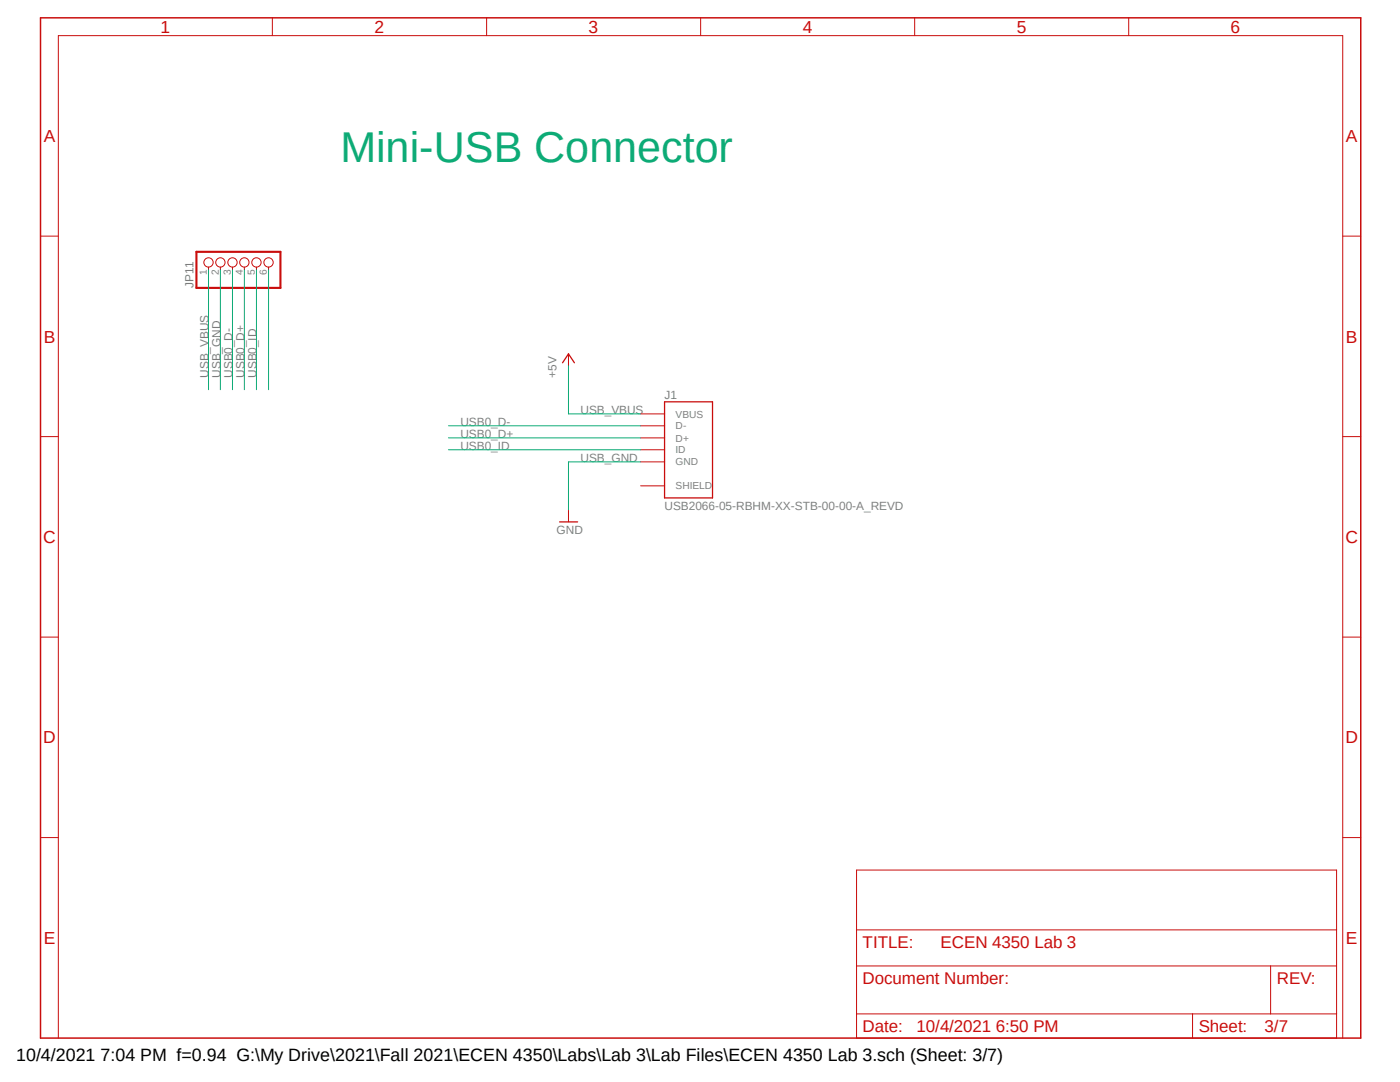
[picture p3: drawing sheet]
<svg xmlns="http://www.w3.org/2000/svg" width="279mm" height="216mm" viewBox="0 0 279 216" stroke-linecap="round" stroke-linejoin="round" font-family="sans-serif">
<path d="M7.5 3.2l264.4 204.4M271.9 3.2l-264.4 204.4" fill="none" stroke="#fff" stroke-width=".2"/>
<path d="M8.1 3.6h263.5v203.5h-263.5z" fill="none" stroke="#c90d0c" stroke-width=".3"/>
<g fill="none" stroke="#c90d0c" stroke-width=".2">
<path d="M54.4 3.6v3.5M97.1 3.6v3.5M139.8 3.6v3.5M182.5 3.6v3.5M225.3 3.6v3.5M8.1 47.1h3.5M41.6 53.3v.5M44 53.3v.5M46.4 53.3v.5M48.8 53.3v.5M51.2 53.3v.5M53.6 53.3v.5"/>
<path d="M268 47.1h3.6M113.5 70.6v2.4M8.1 87.1h3.5M127.8 82.6h4.8M127.8 85h4.8M127.8 87.4h4.8M127.8 92.2h4.8M127.8 96.9h4.8M127.8 89.7h4.8M268 87.1h3.6M113.5 101.7v2.4M8.1 127.1h3.5"/>
<path d="M268 127.1h3.6M8.1 167.1h3.5M170.9 173.6h95.8v33.5h-95.8zM268 167.1h3.6M170.9 192.7h95.8M170.9 185.5h95.8M253.6 192.7v9.6M11.6 207.1v-200h256.4v200M170.9 202.3h95.8M238 202.3v4.8"/>
<circle cx="41.6" cy="52.4" r=".93"/>
<circle cx="44" cy="52.4" r=".93"/>
<circle cx="46.4" cy="52.4" r=".93"/>
<circle cx="48.8" cy="52.4" r=".93"/>
<circle cx="51.2" cy="52.4" r=".93"/>
<circle cx="53.6" cy="52.4" r=".93"/>
</g>
<path d="M112.3 72.4l1.2-1.8 1.1 1.8M132.6 80.2h9.6v19.2h-9.6zM111.7 104.1h3.6" fill="none" stroke="#c90d0c" stroke-width=".25"/>
<path d="M39.2 50.2h16.8v7.2h-16.8z" fill="none" stroke="#c90d0c" stroke-width=".42"/>
<path d="M41.6 53.8v24M44 53.8v24M46.4 53.8v24M48.8 53.8v24M51.2 53.8v24M53.6 53.8v24M113.5 73v9.6h14.3M89.5 85h38.3M89.5 87.4h38.3M89.5 89.7h38.3M127.8 92.2h-14.3v9.5" fill="none" stroke="#0dab76" stroke-width=".2"/>
<text font-size="8.6" fill="#0dab76" x="67.9" y="32.3">Mini-USB Connector</text>
<text font-size="3.6" x="3.2" y="211.7">10/4/2021 7:04 PM f=0.94 G:\My Drive\2021\Fall 2021\ECEN 4350\Labs\Lab 3\Lab Files\ECEN 4350 Lab 3.sch (Sheet: 3/7)</text>
<g font-size="3.5" fill="#c90d0c">
<text x="32" y="6.6">1</text>
<text x="74.8" y="6.6">2</text>
<text x="117.5" y="6.6">3</text>
<text x="160.2" y="6.6">4</text>
<text x="202.9" y="6.6">5</text>
<text x="245.6" y="6.6">6</text>
<text x="8.7" y="28.4">A</text>
<text x="268.6" y="28.4">A</text>
<text x="8.7" y="68.4">B</text>
<text x="268.6" y="68.4">B</text>
<text x="8.6" y="108.4">C</text>
<text x="268.5" y="108.4">C</text>
<text x="8.6" y="148.3">D</text>
<text x="268.5" y="148.3">D</text>
<text x="8.7" y="188.3">E</text>
<text x="268.6" y="188.3">E</text>
</g>
<g font-size="3.4" fill="#c90d0c">
<text x="172.1" y="189.1">TITLE:</text>
<text x="187.7" y="189.1">ECEN 4350 Lab 3</text>
<text x="172.1" y="196.3">Document Number:</text>
<text x="254.8" y="196.3">REV:</text>
<text x="172.1" y="205.9">Date:</text>
<text x="182.9" y="205.9">10/4/2021 6:50 PM</text>
<text x="239.2" y="205.9">Sheet:</text>
<text x="252.4" y="205.9">3/7</text>
</g>
<g font-size="2.4" fill="#808080">
<text x="38.6" y="57.4" transform="rotate(-90 38.6 57.4)">JP11</text>
<text x="41.6" y="75.4" transform="rotate(-90 41.6 75.4)">USB_VBUS</text>
<text x="44" y="75.4" transform="rotate(-90 44 75.4)">USB_GND</text>
<text x="46.4" y="75.4" transform="rotate(-90 46.4 75.4)">USB0_D-</text>
<text x="48.8" y="75.4" transform="rotate(-90 48.8 75.4)">USB0_D+</text>
<text x="51.2" y="75.4" transform="rotate(-90 51.2 75.4)">USB0_ID</text>
<text x="111.1" y="75.4" transform="rotate(-90 111.1 75.4)">+5V</text>
<text x="115.9" y="82.6">USB_VBUS</text>
<text x="132.6" y="79.7">J1</text>
<text x="91.9" y="85">USB0_D-</text>
<text x="91.9" y="87.4">USB0_D+</text>
<text x="91.9" y="89.7">USB0_ID</text>
<text x="115.9" y="92.2">USB_GND</text>
<text x="132.6" y="101.7">USB2066-05-RBHM-XX-STB-00-00-A_REVD</text>
<text x="111.1" y="106.5">GND</text>
</g>
<g font-size="2" fill="#808080">
<text x="41.3" y="54.8" transform="rotate(-90 41.3 54.8)">1</text>
<text x="43.6" y="54.8" transform="rotate(-90 43.6 54.8)">2</text>
<text x="46.1" y="54.8" transform="rotate(-90 46.1 54.8)">3</text>
<text x="48.5" y="54.8" transform="rotate(-90 48.5 54.8)">4</text>
<text x="50.8" y="54.8" transform="rotate(-90 50.8 54.8)">5</text>
<text x="53.3" y="54.8" transform="rotate(-90 53.3 54.8)">6</text>
<text x="134.8" y="83.3">VBUS</text>
<text x="134.8" y="85.7">D-</text>
<text x="134.8" y="88.1">D+</text>
<text x="134.8" y="92.9">GND</text>
<text x="134.8" y="90.5">ID</text>
<text x="134.8" y="97.7">SHIELD</text>
</g>
</svg>
